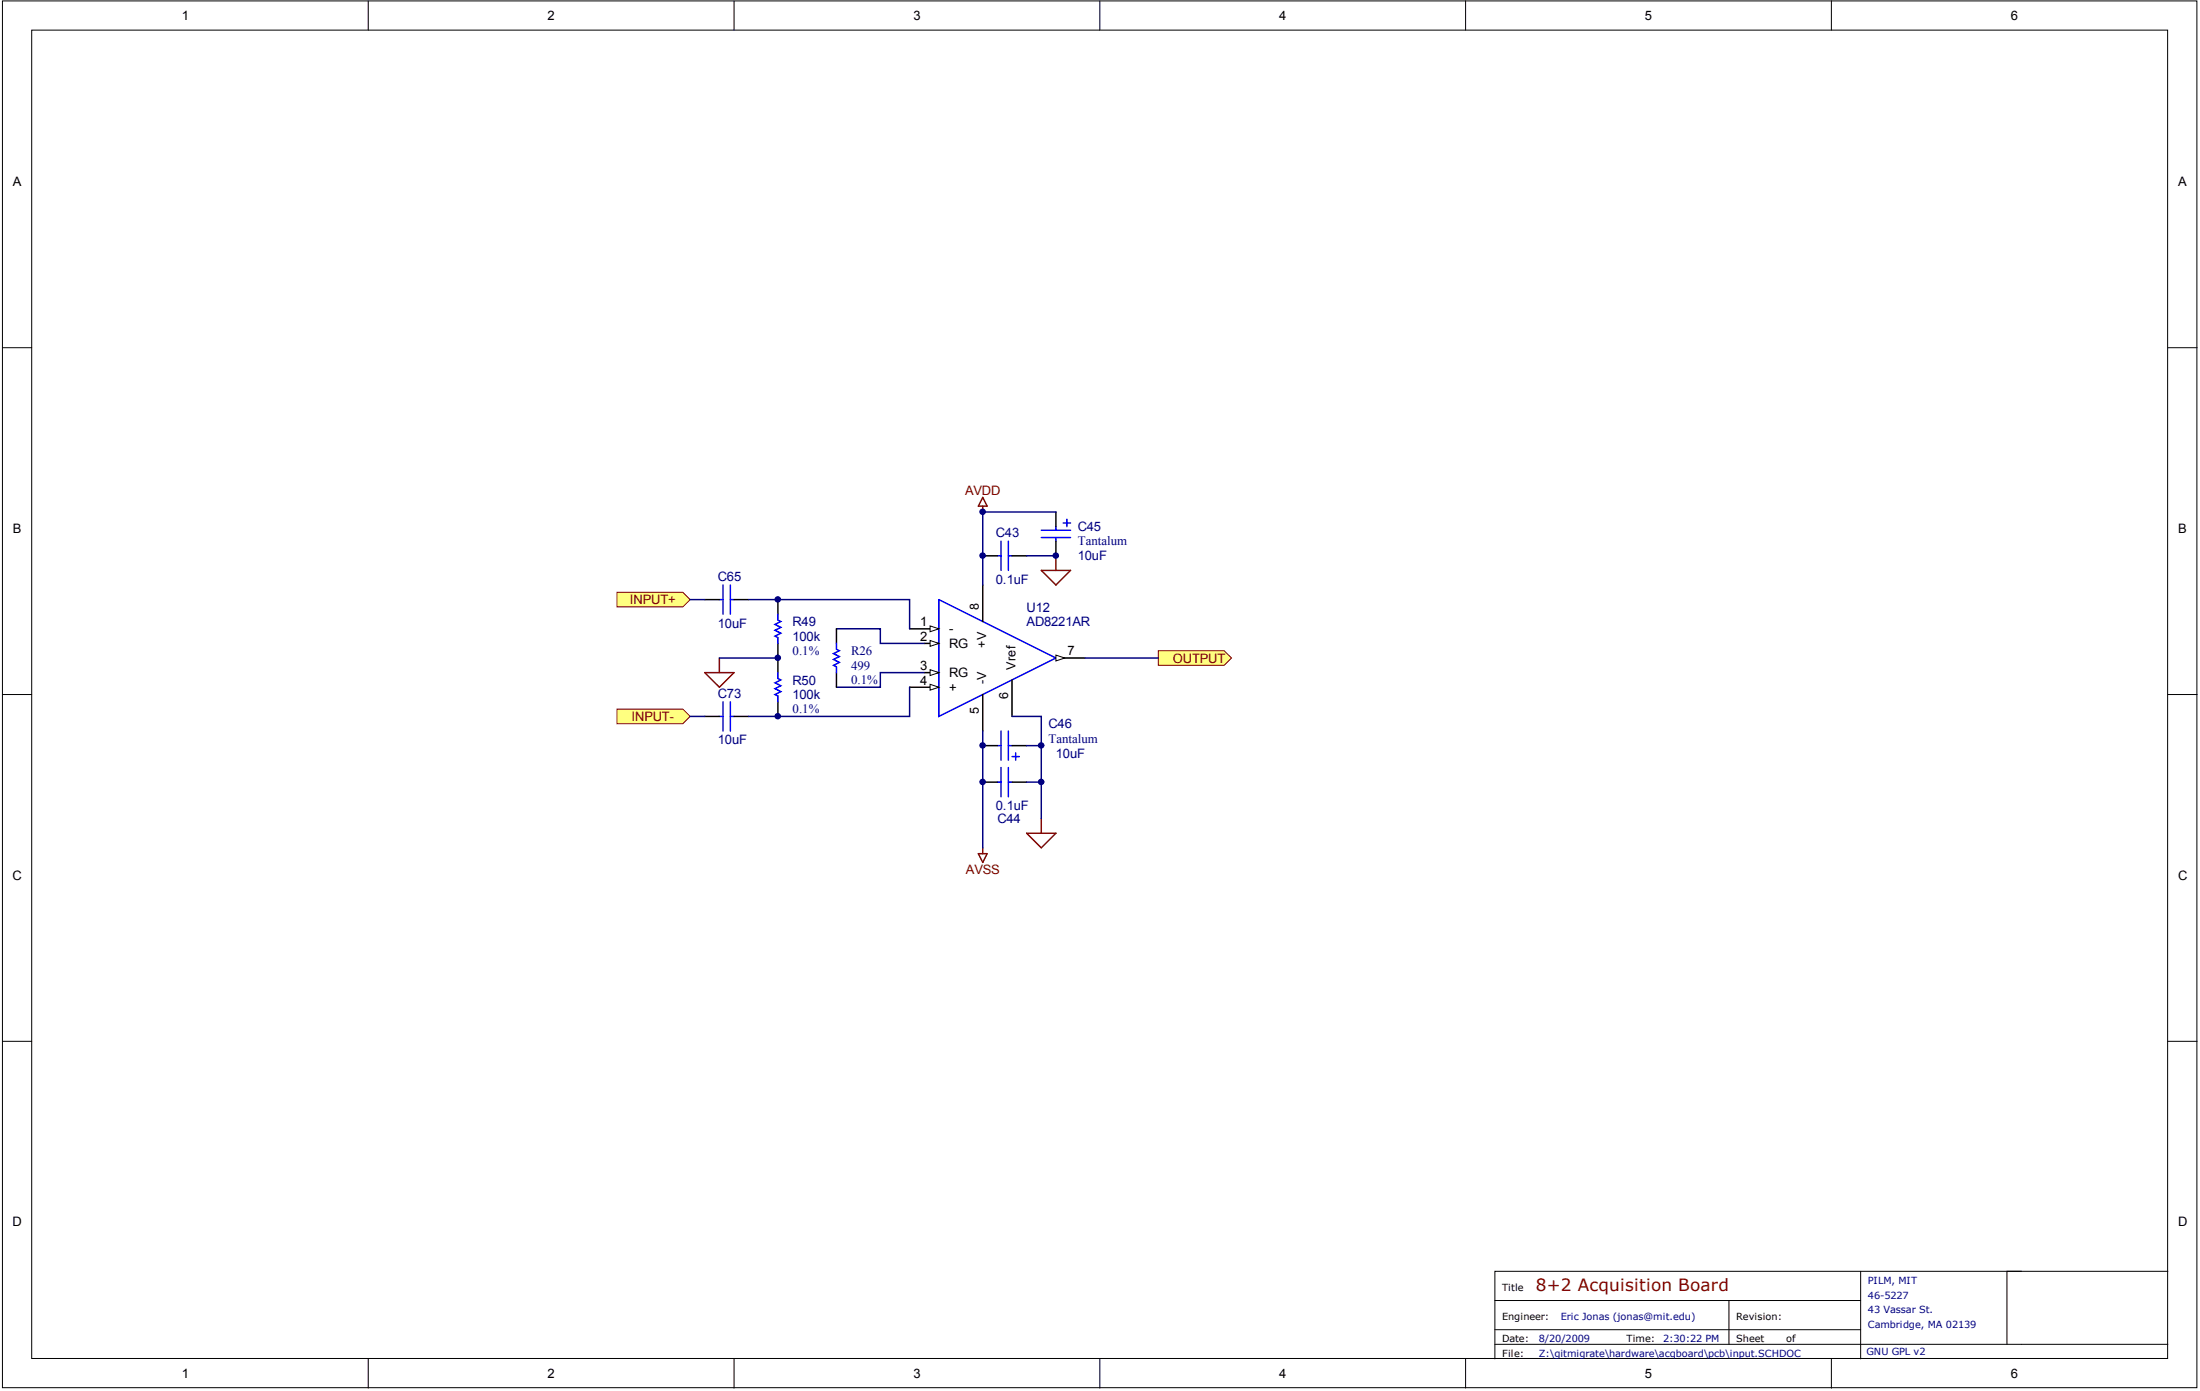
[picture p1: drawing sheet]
<svg xmlns="http://www.w3.org/2000/svg" width="275mm" height="174mm" viewBox="0 0 275 174" stroke-linecap="round" stroke-linejoin="round" font-family="sans-serif">
<g fill="#fff" stroke="#000" stroke-width=".13">
<path d="M.3 .1h274.5v173.4h-274.5z"/>
<path d="M4 3.8h267.1v166.1h-267.1z"/>
</g>
<g fill="none" stroke="#000" stroke-width=".13">
<path d="M46.1 .1v3.7M91.8 .1v3.7M137.6 .1v3.7M183.3 .1v3.7M229.1 .1v3.7M.3 43.5h3.7M271.2 43.5h3.6M.3 86.8h3.7M271.2 86.8h3.6M.3 130.2h3.7M271.2 130.2h3.6M232.7 159v10.9"/>
<path d="M252.9 159h-65.9v10.9M271.2 159h-20.2v9.1M46.1 169.9v3.7M91.8 169.9v3.7M137.6 169.9v3.7M183.3 169.9v3.7M187 162.6h45.7M187 168.1h84.2M187 166.3h45.7M216.3 162.6v5.5M229.1 169.9v3.7"/>
</g>
<path d="M117.4 75l14.7 7.3-14.7 7.3z" fill="none" stroke="#00f" stroke-width=".18"/>
<path d="M113.8 78.6h3.6" fill="none" stroke="#000" stroke-width=".18"/>
<path d="M116.3 78.3l1.1 .3-1.1 .4z" fill="#fff" stroke="#000" stroke-width=".13"/>
<path d="M113.8 85.9h3.6" fill="none" stroke="#000" stroke-width=".18"/>
<path d="M116.3 85.6l1.1 .3-1.1 .4z" fill="#fff" stroke="#000" stroke-width=".13"/>
<path d="M115.6 80.4h1.8" fill="none" stroke="#000" stroke-width=".18"/>
<path d="M116.3 80.1l1.1 .3-1.1 .4z" fill="#fff" stroke="#000" stroke-width=".13"/>
<path d="M115.6 84.1h1.8" fill="none" stroke="#000" stroke-width=".18"/>
<path d="M116.3 83.7l1.1 .4-1.1 .4z" fill="#fff" stroke="#000" stroke-width=".13"/>
<path d="M122.9 73.1v4.6M122.9 86.8v4.6M132.1 82.3h3.6" fill="none" stroke="#000" stroke-width=".18"/>
<path d="M132.1 81.9l1.1 .4-1.1 .3z" fill="#fff" stroke="#000" stroke-width=".13"/>
<path d="M126.6 85v4.6" fill="none" stroke="#000" stroke-width=".18"/>
<path d="M104.6 78.6h5.5v1.8h5.5M115.6 84.1h-5.5v1.8h-5.5" fill="none" stroke="#000080" stroke-width=".18"/>
<g fill="#ffff80" stroke="#800000" stroke-width=".13">
<path d="M77.2 74.1h8.2l.9 .9-.9 .9h-8.2z" fill-rule="evenodd"/>
<path d="M77.2 88.7h8.2l.9 .9-.9 .9h-8.2z" fill-rule="evenodd"/>
</g>
<path d="M124.7 69.5h.5M125.2 67.7v3.6M126.1 67.7v3.6M126.1 69.5h.5M124.7 97.8h.5M125.2 96v3.6M126.1 96v3.6M126.1 97.8h.5" fill="none" stroke="#00f" stroke-width=".18"/>
<path d="M122.9 69.5h1.8M126.6 69.5h1.8M122.9 97.8h1.8M126.6 97.8h1.8" fill="none" stroke="#000" stroke-width=".18"/>
<path d="M122.9 62.2l.6 1.1h-1.1zM122.9 63.3v.7M130.2 71.3h3.7l-1.8 1.8zM132.1 69.5v1.8M122.4 106.7h1.1l-.6 1.1zM122.9 106v.7M128.4 104.2h3.7l-1.9 1.8zM130.2 102.4v1.8" fill="none" stroke="#800000" stroke-width=".18"/>
<path d="M122.9 64v9.1M128.4 69.5h3.7M126.6 89.6h3.6v12.8" fill="none" stroke="#000080" stroke-width=".18"/>
<path d="M144.9 81.4h8.2l.9 .9-.9 .9h-8.2z" fill-rule="evenodd" fill="#ffff80" stroke="#800000" stroke-width=".13"/>
<path d="M86.3 75h1.8M93.6 75h20.2v3.6M122.9 64h9.2M86.3 89.6h1.8M90 82.3h7.3M113.8 85.9v3.7h-20.2M122.9 91.4v14.6M128.4 93.2h1.8M128.4 97.8h1.8M135.7 82.3h9.2" fill="none" stroke="#000080" stroke-width=".18"/>
<g fill="none" stroke="#00f" stroke-width=".18">
<path d="M90 75h.4M90.4 73.1v3.7M91.4 73.1v3.7M91.4 75h.4M97.3 76.8v.7l.4 .2-.8 .4 .8 .3-.8 .4 .8 .4-.8 .3 .4 .2v.7M130.2 66.3h3.7M130.2 67.2h3.7M132.1 65.8v.5M132.1 67.2v.5M133 65.4h.9M133.4 64.9v.9M90 89.6h.4"/>
<path d="M90.4 87.8v3.6M91.4 87.8v3.6M91.4 89.6h.4M97.3 84.1v.7l.4 .2-.8 .4 .8 .3-.8 .4 .8 .4-.8 .3 .4 .2v.8M104.6 80.4v.8l.4 .2-.7 .3 .7 .4-.7 .4 .7 .3-.7 .4 .3 .2v.7M124.7 93.2h.5M125.2 91.4v3.7M126.1 91.4v3.7M126.1 93.2h.5M126.6 94.6h.9M127 94.1v1"/>
</g>
<g fill="none" stroke="#000" stroke-width=".18">
<path d="M88.1 75h1.9M91.8 75h1.8M97.3 75v1.8M104.6 78.6v1.8M132.1 64v1.8M132.1 67.7v1.8M88.1 89.6h1.9M91.8 89.6h1.8M97.3 80.4v3.7M97.3 87.8v1.8M104.6 84.1v1.8M122.9 93.2h1.8"/>
<path d="M126.6 93.2h1.8"/>
</g>
<path d="M88.1 84.1h3.7l-1.8 1.8zM90 82.3v1.8" fill="none" stroke="#800000" stroke-width=".18"/>
<g fill="#000080" stroke="#000080" stroke-width=".13">
<circle cx="97.3" cy="89.5" r=".34"/>
<circle cx="97.3" cy="82.2" r=".34"/>
<circle cx="97.3" cy="74.9" r=".34"/>
<circle cx="122.9" cy="97.8" r=".34"/>
<circle cx="122.9" cy="93.2" r=".34"/>
<circle cx="122.9" cy="69.5" r=".34"/>
<circle cx="122.9" cy="64" r=".34"/>
<circle cx="130.2" cy="97.8" r=".34"/>
<circle cx="130.2" cy="93.2" r=".34"/>
<circle cx="132.1" cy="69.5" r=".34"/>
</g>
<text font-size="2.1" fill="#800000" x="192.1" y="161.4">8+2 Acquisition Board</text>
<g font-size="1.6">
<text x="22.7" y="2.5">1</text>
<text x="68.5" y="2.5">2</text>
<text x="114.2" y="2.5">3</text>
<text x="160" y="2.5">4</text>
<text x="205.7" y="2.5">5</text>
<text x="251.5" y="2.5">6</text>
<text x="1.6" y="23.3">A</text>
<text x="272.5" y="23.3">A</text>
<text x="1.6" y="66.6">B</text>
<text x="272.5" y="66.6">B</text>
<text x="122.4" y="76.2" transform="rotate(-90 122.4 76.2)">8</text>
<text x="115.1" y="78.3">1</text>
<text x="115.1" y="80.1">2</text>
<text x="115.1" y="83.8">3</text>
<text x="118.7" y="79.2">-</text>
<text x="118.7" y="81">RG</text>
<text x="123.4" y="81.1" transform="rotate(-90 123.4 81.1)">+V</text>
<text x="127" y="83.7" transform="rotate(-90 127 83.7)">Vref</text>
<text x="133.5" y="81.9">7</text>
<text x="115.1" y="85.6">4</text>
<text x="118.7" y="86.5">+</text>
<text x="118.7" y="84.7">RG</text>
<text x="122.4" y="89.2" transform="rotate(-90 122.4 89.2)">5</text>
<text x="123.4" y="85.6" transform="rotate(-90 123.4 85.6)">-V</text>
<text x="126.1" y="87.4" transform="rotate(-90 126.1 87.4)">6</text>
<text x="1.6" y="110">C</text>
<text x="272.4" y="110">C</text>
<text x="1.6" y="153.3">D</text>
<text x="272.4" y="153.3">D</text>
<text x="22.7" y="172.3">1</text>
<text x="68.5" y="172.3">2</text>
<text x="114.2" y="172.3">3</text>
<text x="160" y="172.3">4</text>
<text x="205.7" y="172.3">5</text>
<text x="251.5" y="172.3">6</text>
</g>
<g font-size="1.6" fill="#800000">
<text x="120.7" y="61.9">AVDD</text>
<text x="78.8" y="75.5">INPUT+</text>
<text x="146.7" y="82.8">OUTPUT</text>
<text x="79" y="90.2">INPUT-</text>
<text x="120.8" y="109.3">AVSS</text>
</g>
<g font-size="1.6" fill="#000080">
<text x="124.6" y="67.1">C43</text>
<text x="134.8" y="70.1">10uF</text>
<text x="134.8" y="68.2">Tantalum</text>
<text x="134.8" y="66.4">C45</text>
<text x="89.8" y="72.6">C65</text>
<text x="124.6" y="73">0.1uF</text>
<text x="128.4" y="76.5">U12</text>
<text x="89.8" y="78.5">10uF</text>
<text x="99.1" y="80.1">100k</text>
<text x="99.1" y="81.9">0.1%</text>
<text x="99.1" y="78.3">R49</text>
<text x="106.4" y="83.7">499</text>
<text x="106.4" y="81.9">R26</text>
<text x="128.4" y="78.3">AD8221AR</text>
<text x="89.8" y="87.2">C73</text>
<text x="99.1" y="87.4">100k</text>
<text x="99.1" y="89.2">0.1%</text>
<text x="99.1" y="85.6">R50</text>
<text x="106.4" y="85.5">0.1%</text>
<text x="89.8" y="93.1">10uF</text>
<text x="131.2" y="92.9">Tantalum</text>
<text x="131.2" y="91.1">C46</text>
<text x="132.1" y="94.7">10uF</text>
<text x="124.6" y="101.3">0.1uF</text>
<text x="124.7" y="102.9">C44</text>
</g>
<g font-size="1.2">
<text x="187.9" y="161.4">Title</text>
<text x="187.9" y="165.1">Engineer:</text>
<text x="187.9" y="167.8">Date:</text>
<text x="203.4" y="167.8">Time:</text>
<text x="217.2" y="165.1">Revision:</text>
<text x="217.2" y="167.8">Sheet</text>
<text x="223.4" y="167.8">of</text>
<text x="187.9" y="169.7">File:</text>
</g>
<g font-size="1.2" fill="#000080">
<text x="233.6" y="160.5">PILM, MIT</text>
<text x="192.5" y="167.8">8/20/2009</text>
<text x="195.2" y="165.1">Eric Jonas (jonas@mit.edu)</text>
<text x="208" y="167.8">2:30:22 PM</text>
<text x="233.6" y="162.4">46-5227</text>
<text x="233.6" y="164.2">43 Vassar St.</text>
<text x="233.6" y="166">Cambridge, MA 02139</text>
<text x="192.5" y="169.7">Z:\gitmigrate\hardware\acqboard\pcb\input.SCHDOC</text>
<text x="233.5" y="169.5">GNU GPL v2</text>
</g>
</svg>
